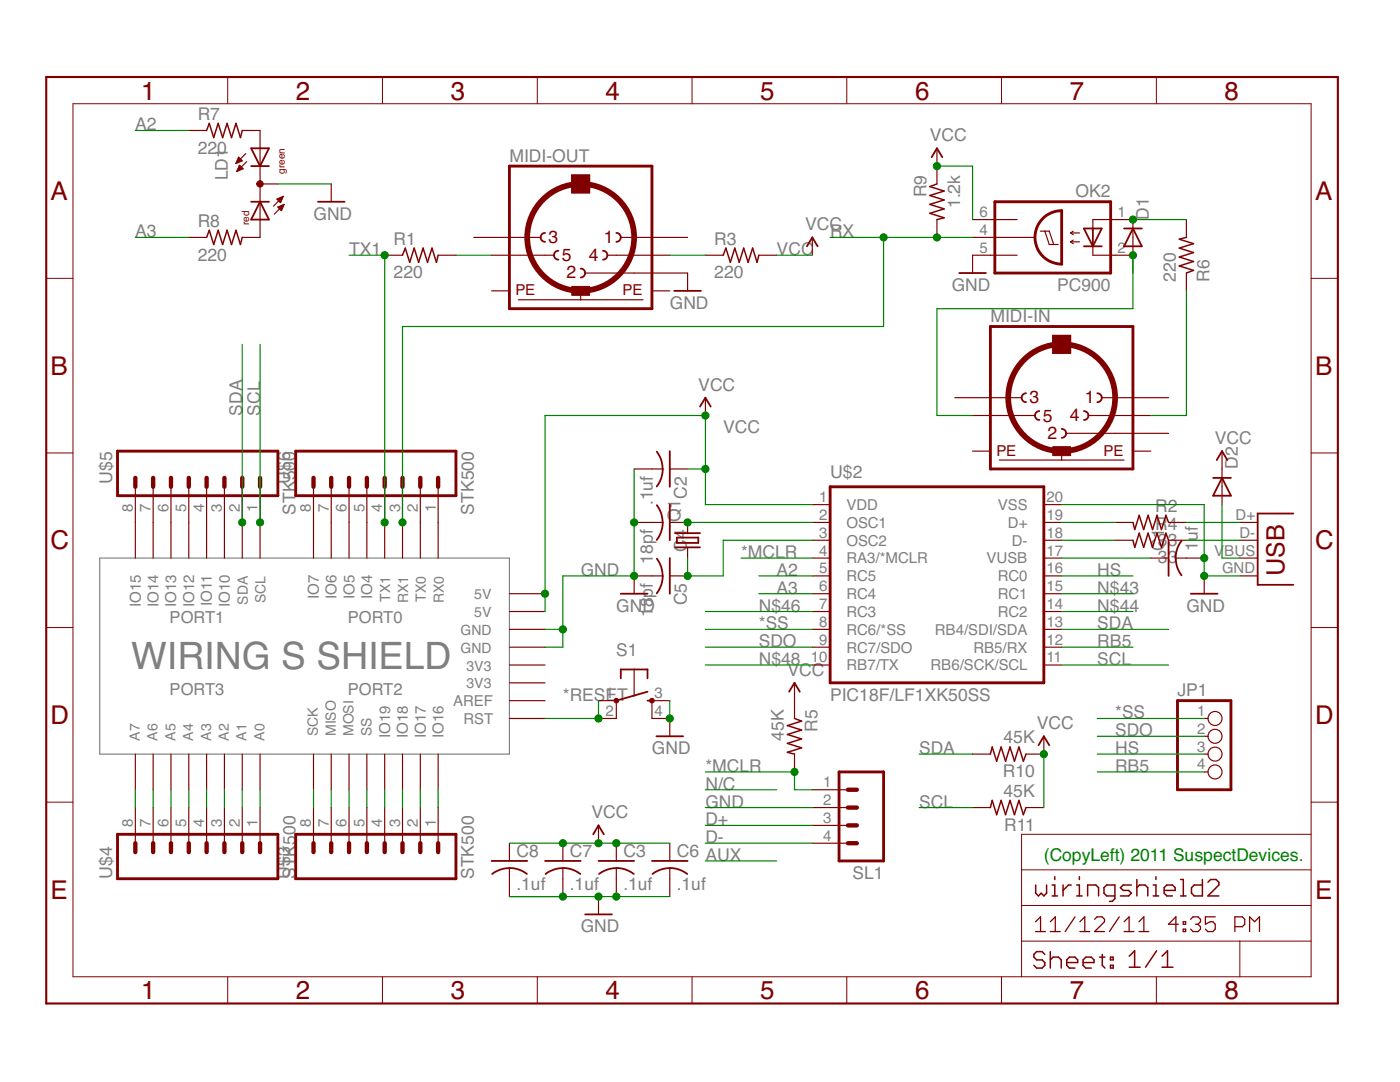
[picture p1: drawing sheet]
EESchema Schematic File Version 1
LIBS:3d,3d2010,3d2011,con-amp-quick,crystal,led,mcp2200plus,optocoupler,rcl,resistor,supply1,.\wiringshield2_kicad-cache-cache
EELAYER 23 0
EELAYER END
$Descr A4 11700 8267
Sheet 1 1
Title "wiringshield2.sch"
Date "12 NOV 2011"
Rev ""
Comp ""
Comment1 ""
Comment2 ""
Comment3 ""
Comment4 ""
$EndDescr
Text Notes 7800 5900 0 70 ~
(CopyLeft) 2011 SuspectDevices.
$Comp
L C_C-US C1
U 1 1
P 8500 4200
F 0 "C1" H 8540 4225 70 0000 L B
F 1 "1uf" H 8540 4035 70 0000 L B
	1    8500 4200
	0    -1   -1   0   
$EndComp
$Comp
L C_C-US C2
U 1 1
P 5700 3700
F 0 "C2" H 5740 3725 70 0000 L B
F 1 ".1uf" H 5740 3535 70 0000 L B
	1    5700 3700
	0    1    1    0   
$EndComp
$Comp
L C_C-US C3
U 1 1
P 5400 5900
F 0 "C3" H 5440 5924 70 0000 L B
F 1 ".1uf" H 5439 5735 70 0000 L B
	1    5400 5900
	1    0    0    -1  
$EndComp
$Comp
L C_C-US C4
U 1 1
P 5700 4000
F 0 "C4" H 5740 4025 70 0000 L B
F 1 "18pf" H 5740 3835 70 0000 L B
	1    5700 4000
	0    1    1    0   
$EndComp
$Comp
L C_C-US C5
U 1 1
P 5700 4300
F 0 "C5" H 5740 4325 70 0000 L B
F 1 "18pf" H 5740 4135 70 0000 L B
	1    5700 4300
	0    1    1    0   
$EndComp
$Comp
L C_C-US C6
U 1 1
P 5700 5900
F 0 "C6" H 5740 5924 70 0000 L B
F 1 ".1uf" H 5739 5735 70 0000 L B
	1    5700 5900
	1    0    0    -1  
$EndComp
$Comp
L C_C-US C7
U 1 1
P 5100 5900
F 0 "C7" H 5140 5924 70 0000 L B
F 1 ".1uf" H 5139 5735 70 0000 L B
	1    5100 5900
	1    0    0    -1  
$EndComp
$Comp
L C_C-US C8
U 1 1
P 4800 5900
F 0 "C8" H 4840 5924 70 0000 L B
F 1 ".1uf" H 4839 5735 70 0000 L B
	1    4800 5900
	1    0    0    -1  
$EndComp
$Comp
L D_DIODE D1
U 1 1
P 8300 2400
F 0 "D1" H 8400 2419 70 0000 L B
	1    8300 2400
	0    1    -1   0   
$EndComp
$Comp
L D_DIODE D2
U 1 1
P 8800 3800
F 0 "D2" H 8900 3819 70 0000 L B
	1    8800 3800
	0    1    -1   0   
$EndComp
$Comp
L FRAME_FRAME-HALFSHEET FRAME1
U 1 1
P 2200 6700
	1    2200 6700
	1    0    0    -1  
$EndComp
$Comp
L GND_GND GND1
U 1 1
P 5500 4400
F 0 "GND" H 5400 4300 70 0000 L B
	1    5500 4400
	1    0    0    -1  
$EndComp
$Comp
L GND_GND GND2
U 1 1
P 5300 6200
F 0 "GND" H 5200 6100 70 0000 L B
	1    5300 6200
	1    0    0    -1  
$EndComp
$Comp
L GND_GND GND3
U 1 1
P 5800 2700
F 0 "GND" H 5700 2600 70 0000 L B
	1    5800 2700
	1    0    0    -1  
$EndComp
$Comp
L GND_GND GND4
U 1 1
P 5700 5200
F 0 "GND" H 5600 5100 70 0000 L B
	1    5700 5200
	1    0    0    -1  
$EndComp
$Comp
L GND_GND GND5
U 1 1
P 8700 4400
F 0 "GND" H 8600 4300 70 0000 L B
	1    8700 4400
	1    0    0    -1  
$EndComp
$Comp
L GND_GND GND8
U 1 1
P 3800 2200
F 0 "GND" H 3700 2100 70 0000 L B
	1    3800 2200
	1    0    0    -1  
$EndComp
$Comp
L GND_GND GND10
U 1 1
P 7400 2600
F 0 "GND" H 7300 2500 70 0000 L B
	1    7400 2600
	-1   0    0    -1  
$EndComp
$Comp
L JP_PINHD-1X4 JP1
U 1 1
P 8800 5300
F 0 "JP1" H 8551 5625 70 0000 L B
	1    8800 5300
	1    0    0    -1  
$EndComp
$Comp
L LD_DUOLED-RG-C LD1
U 1 1
P 3400 2100
F 0 "LD1" V 3650 1901 70 0000 L B
	1    3400 2100
	-1   0    0    1   
$EndComp
$Comp
L X_MAB5SH MIDI-IN
U 1 1
P 7900 3300
F 0 "MIDI-IN" H 7500 3725 70 0000 L B
	1    7900 3300
	1    0    0    -1  
$EndComp
$Comp
L X_MAB5SH MIDI-OUT
U 1 1
P 5200 2400
F 0 "MIDI-OUT" H 4800 2825 70 0000 L B
	1    5200 2400
	1    0    0    -1  
$EndComp
$Comp
L OK_OPI8013 OK2
U 1 1
P 7800 2400
F 0 "OK2" H 7425 2625 70 0000 L B
F 1 "PC900" H 7425 2100 70 0000 L B
F 2 "GND" H 7975 2310 32 0000 L B
F 3 "OUT" H 7975 2409 32 0000 L B
F 4 "VCC" H 7975 2509 32 0000 L B
	1    7800 2400
	-1   0    0    -1  
$EndComp
$Comp
L P+_VCC P+1
U 1 1
P 6500 2500
F 0 "VCC" H 6461 2640 70 0000 L B
	1    6500 2500
	1    0    0    -1  
$EndComp
$Comp
L P+_VCC P+2
U 1 1
P 8800 3700
F 0 "VCC" H 8761 3840 70 0000 L B
	1    8800 3700
	1    0    0    -1  
$EndComp
$Comp
L P+_VCC P+3
U 1 1
P 7200 2000
F 0 "VCC" H 7161 2140 70 0000 L B
	1    7200 2000
	1    0    0    -1  
$EndComp
$Comp
L P+_VCC P+4
U 1 1
P 5900 3400
F 0 "VCC" H 5861 3540 70 0000 L B
	1    5900 3400
	1    0    0    -1  
$EndComp
$Comp
L P+_VCC P+5
U 1 1
P 6400 5000
F 0 "VCC" H 6361 5140 70 0000 L B
	1    6400 5000
	1    0    0    -1  
$EndComp
$Comp
L P+_VCC P+6
U 1 1
P 5300 5800
F 0 "VCC" H 5261 5940 70 0000 L B
	1    5300 5800
	1    0    0    -1  
$EndComp
$Comp
L P+_VCC P+7
U 1 1
P 7800 5300
F 0 "VCC" H 7761 5440 70 0000 L B
	1    7800 5300
	1    0    0    -1  
$EndComp
$Comp
L Q_CRYSTAL Q1
U 1 1
P 5800 4100
F 0 "Q1" H 5900 4140 70 0000 L B
F 1 "1" H 5715 4055 34 0000 L B
F 2 "2" H 5860 4055 34 0000 L B
	1    5800 4100
	0    -1   -1   0   
$EndComp
$Comp
L R_R-US_ R1
U 1 1
P 4300 2500
F 0 "R1" H 4150 2559 70 0000 L B
F 1 "220" H 4150 2370 70 0000 L B
	1    4300 2500
	1    0    0    -1  
$EndComp
$Comp
L R_R-US_ R2
U 1 1
P 8400 4000
F 0 "R2" H 8250 4059 70 0000 L B
F 1 "33" H 8250 3870 70 0000 L B
	1    8400 4000
	-1   0    0    -1  
$EndComp
$Comp
L R_R-US_ R3
U 1 1
P 6100 2500
F 0 "R3" H 5950 2559 70 0000 L B
F 1 "220" H 5950 2370 70 0000 L B
	1    6100 2500
	1    0    0    -1  
$EndComp
$Comp
L R_R-US_ R4
U 1 1
P 8400 4100
F 0 "R4" H 8250 4159 70 0000 L B
F 1 "33" H 8250 3970 70 0000 L B
	1    8400 4100
	-1   0    0    -1  
$EndComp
$Comp
L R_R-US_ R5
U 1 1
P 6400 5200
F 0 "R5" H 6250 5258 70 0000 L B
F 1 "45K" H 6251 5070 70 0000 L B
	1    6400 5200
	0    1    1    0   
$EndComp
$Comp
L R_R-US_ R6
U 1 1
P 8600 2500
F 0 "R6" H 8450 2559 70 0000 L B
F 1 "220" H 8450 2370 70 0000 L B
	1    8600 2500
	0    1    -1   0   
$EndComp
$Comp
L R_R-US_ R7
U 1 1
P 3200 1800
F 0 "R7" H 3050 1859 70 0000 L B
F 1 "220" H 3050 1670 70 0000 L B
	1    3200 1800
	1    0    0    -1  
$EndComp
$Comp
L R_R-US_ R8
U 1 1
P 3200 2400
F 0 "R8" H 3050 2459 70 0000 L B
F 1 "220" H 3050 2270 70 0000 L B
	1    3200 2400
	1    0    0    -1  
$EndComp
$Comp
L R_R-US_ R9
U 1 1
P 7200 2200
F 0 "R9" H 7050 2258 70 0000 L B
F 1 "1.2k" H 7051 2070 70 0000 L B
	1    7200 2200
	0    -1   1    0   
$EndComp
$Comp
L R_R-US_ R10
U 1 1
P 7600 5300
F 0 "R10" H 7450 5358 70 0000 L B
F 1 "45K" H 7450 5170 70 0000 L B
	1    7600 5300
	-1   0    0    1   
$EndComp
$Comp
L R_R-US_ R11
U 1 1
P 7600 5600
F 0 "R11" H 7450 5658 70 0000 L B
F 1 "45K" H 7450 5470 70 0000 L B
	1    7600 5600
	-1   0    0    1   
$EndComp
$Comp
L S_TAC_SWITCH S1
U 1 1
P 5500 5000
F 0 "S1" H 5401 5250 70 0000 L B
	1    5500 5000
	1    0    0    -1  
$EndComp
$Comp
L SL_M04 SL1
U 1 1
P 6700 5600
F 0 "SL1" H 6500 5930 70 0000 L B
	1    6700 5600
	-1   0    0    1   
$EndComp
$Comp
L 3d2011_WIRINGSHIELD U$1
U 1 1
P 3600 4700
F 0 "WIRING S SHIELD" H 2725 4675 150 0000 L B
F 1 "PORT2" H 3000 4899 66 0000 L B
F 2 "PORT3" H 4000 4900 66 0000 L B
F 3 "PORT1" H 4000 4501 66 0000 L B
F 4 "PORT0" H 3000 4500 66 0000 L B
F 5 "RX0" V 2825 4300 56 0000 L B
F 6 "TX0" V 2925 4300 56 0000 L B
F 7 "RX1" V 3025 4300 56 0000 L B
F 8 "TX1" V 3125 4300 56 0000 L B
F 9 "SCL" V 3825 4300 56 0000 L B
F 10 "SDA" V 3925 4300 56 0000 L B
F 11 "SS" V 3175 5200 56 0000 L B
F 12 "MOSI" V 3275 5200 56 0000 L B
F 13 "MISO" V 3375 5200 56 0000 L B
F 14 "SCK" V 3475 5200 56 0000 L B
F 15 "A0" V 3774 5225 56 0000 L B
F 16 "A1" V 3874 5225 56 0000 L B
F 17 "A2" V 3974 5225 56 0000 L B
F 18 "A3" V 4074 5225 56 0000 L B
F 19 "A4" V 4175 5225 56 0000 L B
F 20 "A5" V 4275 5225 56 0000 L B
F 21 "A6" V 4375 5225 56 0000 L B
F 22 "A7" V 4475 5225 56 0000 L B
F 23 "5V" H 2500 4375 56 0000 L B
F 24 "5V" H 2500 4475 56 0000 L B
F 25 "GND" H 2500 4575 56 0000 L B
F 26 "GND" H 2500 4675 56 0000 L B
F 27 "3V3" H 2500 4774 56 0000 L B
F 28 "3V3" H 2500 4874 56 0000 L B
	1    3600 4700
	-1   0    0    1   
$EndComp
$Comp
L mcp2200plus_PIC18F_LF1XK50 U$2
U 1 1
P 7200 4300
F 0 "U$2" H 6600 4850 70 0000 L B
F 1 "PIC18F/LF1XK50SS" H 6600 3600 70 0000 L B
	1    7200 4300
	1    0    0    -1  
$EndComp
$Comp
L 3d2011_STK500 U$3
U 1 1
P 4100 5800
F 0 "STK500" H 3900 5300 70 0000 L B
F 1 "U$3" H 3900 6330 70 0000 L B
	1    4100 5800
	0    -1   -1   0   
$EndComp
$Comp
L 3d2011_STK500 U$4
U 1 1
P 3100 5800
F 0 "STK500" H 2900 5300 70 0000 L B
F 1 "U$4" H 2900 6330 70 0000 L B
	1    3100 5800
	0    -1   -1   0   
$EndComp
$Comp
L 3d2011_STK500 U$5
U 1 1
P 3100 3800
F 0 "STK500" H 2901 3300 70 0000 L B
F 1 "U$5" H 2900 4330 70 0000 L B
	1    3100 3800
	0    -1   1    0   
$EndComp
$Comp
L 3d2011_STK500 U$6
U 1 1
P 4100 3800
F 0 "STK500" H 3901 3300 70 0000 L B
F 1 "U$6" H 3900 4330 70 0000 L B
	1    4100 3800
	0    -1   1    0   
$EndComp
$Comp
L X_USB-3D X3
U 1 1
P 9000 4300
	1    9000 4300
	1    0    0    -1  
$EndComp
NoConn ~ 8400 3600
NoConn ~ 7400 3600
NoConn ~ 5700 2700
NoConn ~ 4700 2700
Wire Wire Line
6400 5400 5900 5400
Wire Wire Line
6400 5400 6400 5500
Wire Wire Line
6400 5500 6500 5500
Connection ~ 6400 5400
Text Label 5900 5400 0 70 ~
*MCLR
Wire Wire Line
6500 4200 6100 4200
Text Label 6100 4200 0 70 ~
*MCLR
Wire Wire Line
5300 5000 5300 5100
Wire Wire Line
5000 5100 5300 5100
Connection ~ 5300 5100
Text Label 5100 5000 0 70 ~
*RESET
Wire Wire Line
6500 4600 5900 4600
Text Label 6200 4600 0 70 ~
*SS
Wire Wire Line
8700 5100 8100 5100
Text Label 8200 5100 0 70 ~
*SS
Wire Wire Line
2700 1800 3000 1800
Wire Wire Line
6200 4300 6500 4300
Text Label 2700 1800 0 70 ~
A2
Text Label 6300 4300 0 70 ~
A2
Wire Wire Line
3000 2400 2700 2400
Wire Wire Line
6500 4400 6200 4400
Text Label 2700 2400 0 70 ~
A3
Text Label 6300 4400 0 70 ~
A3
Wire Wire Line
6300 5900 5900 5900
Text Label 5900 5900 0 70 ~
AUX
Wire Wire Line
8200 4000 7900 4000
Wire Wire Line
6500 5700 5900 5700
Text Label 5900 5700 0 70 ~
D+
Wire Wire Line
8200 4100 7900 4100
Wire Wire Line
6500 5800 5900 5800
Text Label 5900 5800 0 70 ~
D-
Wire Wire Line
5500 4000 5500 3700
Wire Wire Line
5500 4300 5500 4000
Wire Wire Line
5000 4600 5100 4600
Wire Wire Line
5100 4700 5100 4600
Wire Wire Line
5000 4700 5100 4700
Wire Wire Line
5500 4300 5100 4300
Wire Wire Line
5100 4300 5100 4600
Connection ~ 5500 4000
Connection ~ 5500 4300
Connection ~ 5100 4600
Text Label 5200 4300 0 70 ~
GND
Wire Wire Line
8900 4300 8700 4300
Wire Wire Line
8700 4300 8700 4200
Wire Wire Line
8700 4200 8700 3900
Wire Wire Line
8700 3900 7900 3900
Connection ~ 8700 4300
Connection ~ 8700 4200
Wire Wire Line
3800 2100 3500 2100
Wire Wire Line
6500 5600 5900 5600
Text Label 5900 5600 0 70 ~
GND
Wire Wire Line
5700 5100 5700 5000
Connection ~ 5700 5100
Wire Wire Line
5700 6100 5400 6100
Wire Wire Line
4800 6100 5300 6100
Wire Wire Line
5300 6100 5400 6100
Wire Wire Line
4800 6100 5100 6100
Connection ~ 5100 6100
Connection ~ 5400 6100
Connection ~ 5300 6100
Wire Wire Line
7900 4300 8300 4300
Text Label 8100 4300 0 70 ~
HS
Wire Wire Line
8700 5300 8100 5300
Text Label 8200 5300 0 70 ~
HS
Wire Wire Line
4500 2500 4700 2500
Wire Wire Line
5900 2500 5700 2500
Wire Wire Line
8400 4200 7900 4200
Wire Wire Line
4400 5600 4400 5500
Wire Wire Line
4300 5600 4300 5500
Wire Wire Line
8600 4000 8900 4000
Wire Wire Line
8600 4100 8900 4100
Wire Wire Line
8800 3900 8800 4200
Wire Wire Line
8800 4200 8900 4200
Wire Wire Line
8600 2300 8300 2300
Connection ~ 8300 2300
Wire Wire Line
4200 5600 4200 5500
Wire Wire Line
4100 5600 4100 5500
Wire Wire Line
4000 5600 4000 5500
Wire Wire Line
5800 4000 6500 4000
Connection ~ 5800 4000
Wire Wire Line
5800 4300 6000 4300
Wire Wire Line
6000 4300 6000 4100
Wire Wire Line
6000 4100 6500 4100
Wire Wire Line
5800 4300 5800 4200
Connection ~ 5800 4300
Wire Wire Line
8600 2700 8600 3400
Wire Wire Line
8400 3400 8600 3400
Wire Wire Line
7200 3400 7200 2800
Wire Wire Line
7200 2800 8300 2800
Wire Wire Line
8300 2800 8300 2500
Wire Wire Line
8300 2500 8300 2600
Wire Wire Line
7400 3400 7200 3400
Connection ~ 8300 2500
Wire Wire Line
3900 5600 3900 5500
Wire Wire Line
3800 5600 3800 5500
Wire Wire Line
3700 5600 3700 5500
Wire Wire Line
3400 5600 3400 5500
Wire Wire Line
3300 5600 3300 5500
Wire Wire Line
3200 5600 3200 5500
Wire Wire Line
3100 5600 3100 5500
Wire Wire Line
3000 5600 3000 5500
Wire Wire Line
2900 5600 2900 5500
Wire Wire Line
2800 5600 2800 5500
Wire Wire Line
2700 5600 2700 5500
Wire Wire Line
7900 4400 8300 4400
Text Label 8100 4400 0 70 ~
N$43
Wire Wire Line
7900 4500 8300 4500
Text Label 8100 4500 0 70 ~
N$44
Wire Wire Line
6500 4500 5900 4500
Text Label 6200 4500 0 70 ~
N$46
Wire Wire Line
6500 4800 5900 4800
Text Label 6200 4800 0 70 ~
N$48
Wire Wire Line
6300 5500 5900 5500
Text Label 5900 5500 0 70 ~
N/C
Wire Wire Line
7900 4700 8300 4700
Text Label 8100 4700 0 70 ~
RB5
Wire Wire Line
8700 5400 8100 5400
Text Label 8200 5400 0 70 ~
RB5
Wire Wire Line
7200 2400 6900 2400
Wire Wire Line
6900 2400 6600 2400
Wire Wire Line
7400 2400 7200 2400
Wire Wire Line
4200 4000 4200 2900
Wire Wire Line
4200 2900 6900 2900
Wire Wire Line
6900 2900 6900 2400
Connection ~ 7200 2400
Connection ~ 6900 2400
Connection ~ 4200 4000
Text Label 6600 2400 0 70 ~
RX
Wire Wire Line
7900 4800 8500 4800
Wire Wire Line
7100 5600 7400 5600
Text Label 8100 4800 0 70 ~
SCL
Text Label 7100 5600 0 70 ~
SCL
Wire Wire Line
3400 4000 3400 3000
Connection ~ 3400 4000
Text Label 3400 3400 1 70 ~
SCL
Wire Wire Line
7900 4600 8500 4600
Wire Wire Line
7100 5300 7400 5300
Text Label 8100 4600 0 70 ~
SDA
Text Label 7100 5300 0 70 ~
SDA
Wire Wire Line
3300 4000 3300 3000
Connection ~ 3300 4000
Text Label 3300 3400 1 70 ~
SDA
Wire Wire Line
6500 4700 5900 4700
Text Label 6200 4700 0 70 ~
SDO
Wire Wire Line
8700 5200 8100 5200
Text Label 8200 5200 0 70 ~
SDO
Wire Wire Line
3900 2500 4100 2500
Wire Wire Line
4100 4000 4100 2500
Connection ~ 4100 2500
Connection ~ 4100 4000
Text Label 3900 2500 0 70 ~
TX1
Wire Wire Line
7200 2000 7400 2000
Wire Wire Line
7400 2000 7400 2300
Connection ~ 7200 2000
Wire Wire Line
7800 5600 7800 5300
Connection ~ 7800 5300
Wire Wire Line
6300 2500 6500 2500
Text Label 6300 2500 0 70 ~
VCC
Wire Wire Line
5900 3900 6500 3900
Wire Wire Line
5800 3700 5900 3700
Wire Wire Line
5900 3400 5900 3700
Wire Wire Line
5900 3700 5900 3900
Wire Wire Line
5000 4500 5000 4400
Wire Wire Line
5000 4400 5000 3400
Wire Wire Line
5000 3400 5900 3400
Connection ~ 5900 3700
Connection ~ 5000 4400
Connection ~ 5900 3400
Text Label 6000 3500 0 70 ~
VCC
Wire Wire Line
5700 5800 5400 5800
Wire Wire Line
5100 5800 5300 5800
Wire Wire Line
5300 5800 5400 5800
Wire Wire Line
4800 5800 5100 5800
Connection ~ 5100 5800
Connection ~ 5400 5800
Connection ~ 5300 5800
$EndSCHEMATC
